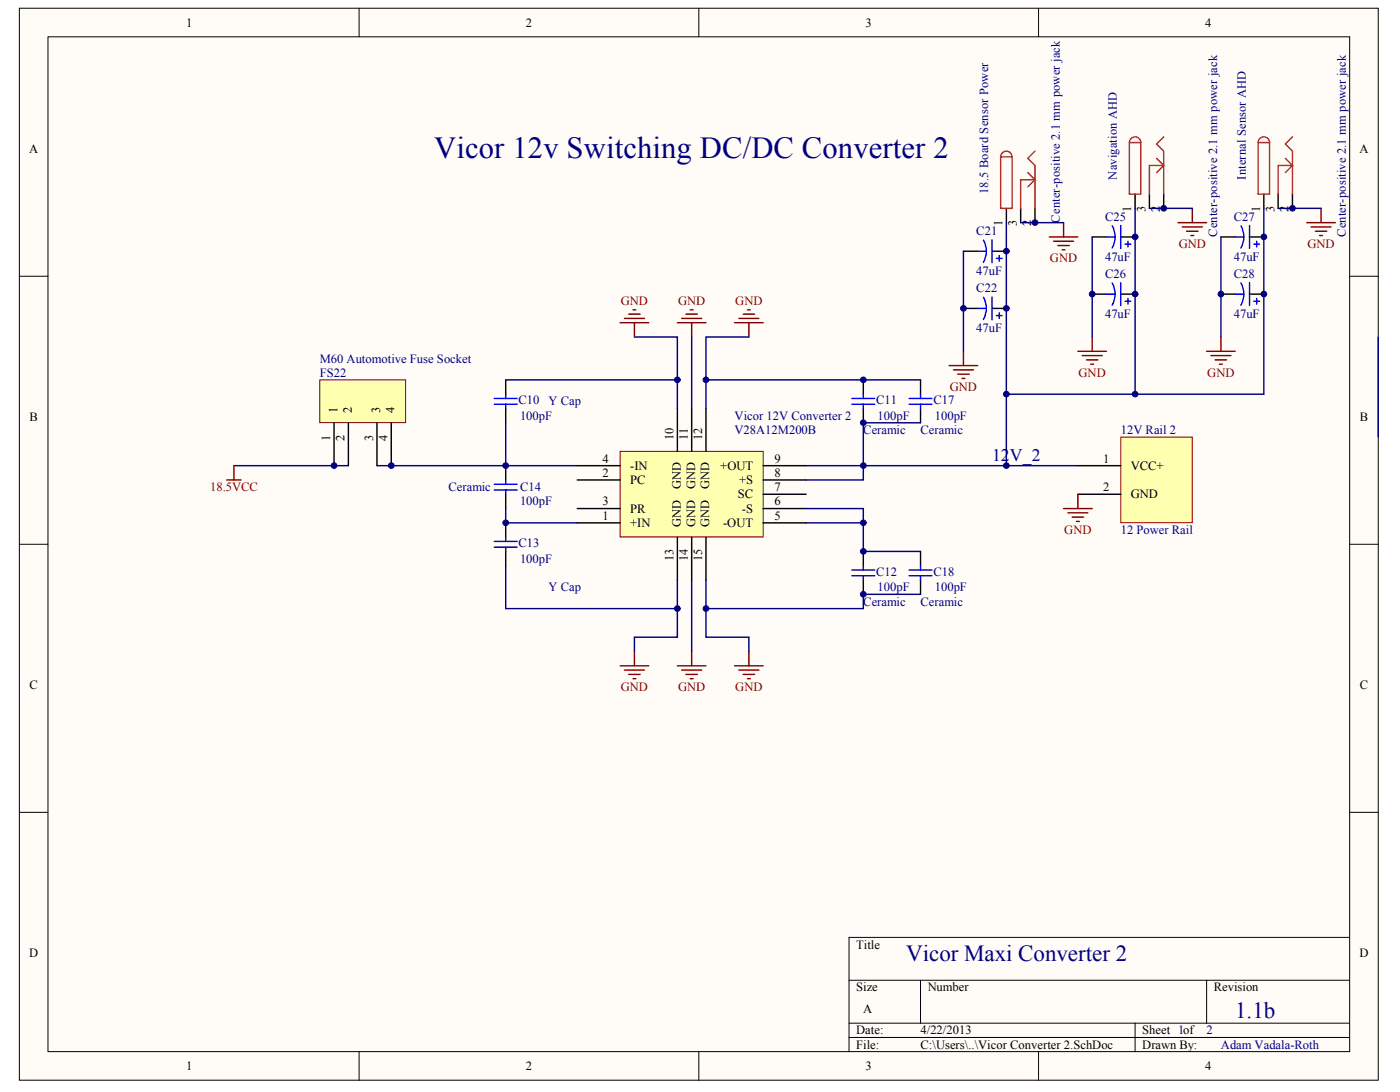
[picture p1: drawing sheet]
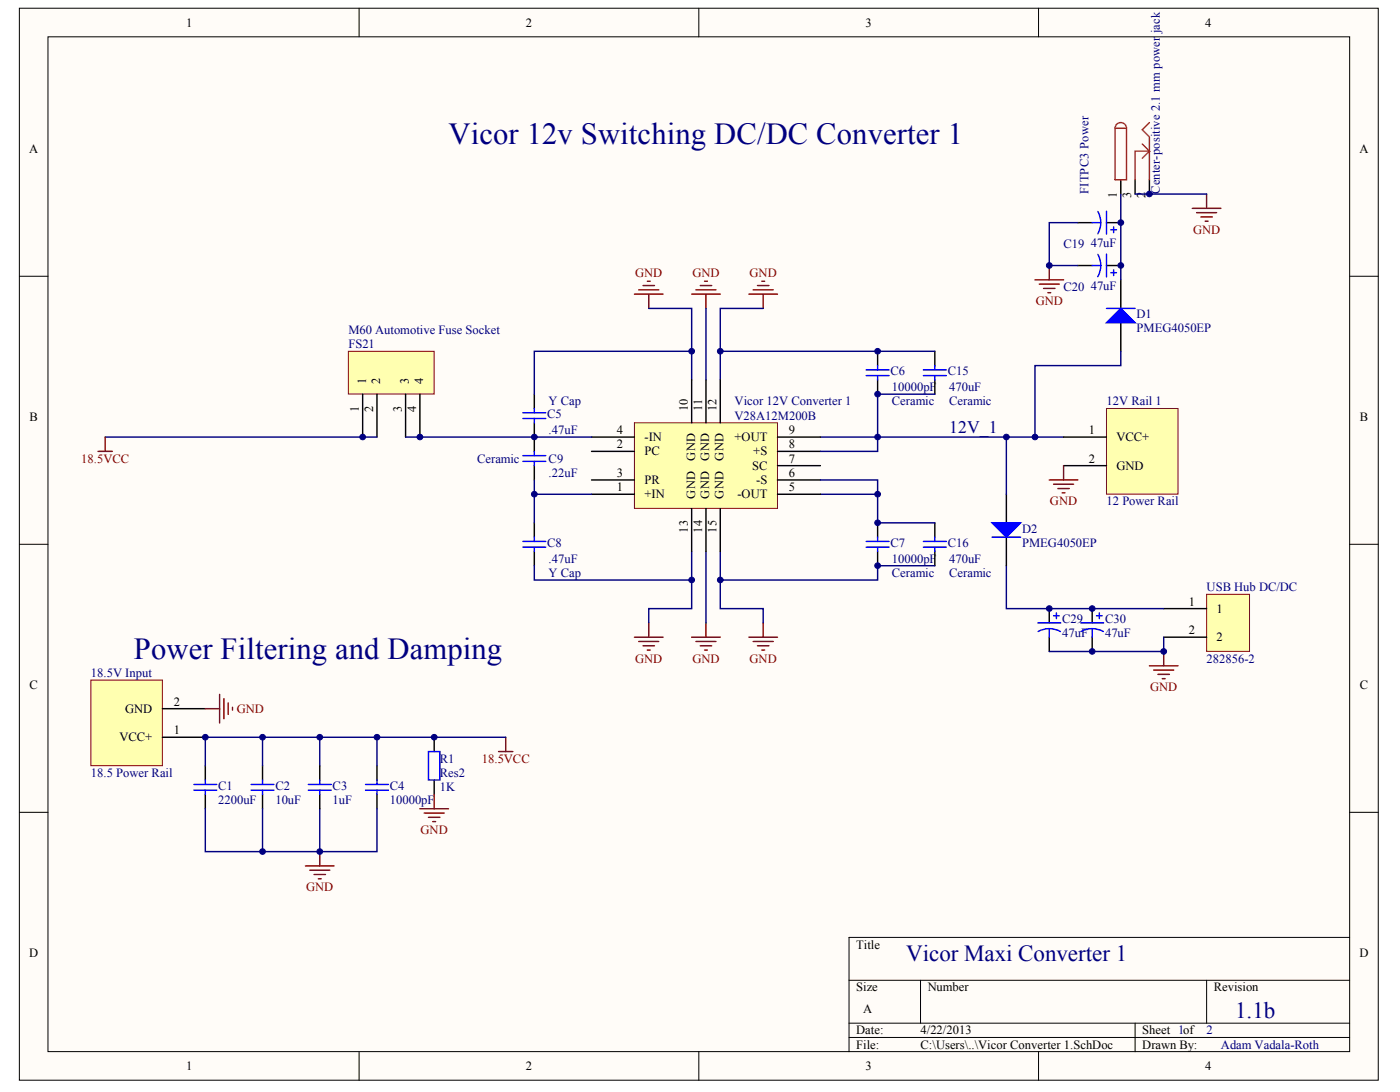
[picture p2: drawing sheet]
# Altium project Twelve Volt Supply Board.PrjPcb
2 sheets, 43 parts. Net scope: global (net labels, ports and power ports of the same name join across sheets).
Board file: Twelve Volt Supply Board.PcbDoc
Sheets:
  Vicor Converter 1.SchDoc
  Vicor Converter 2.SchDoc

## Sheet Vicor Converter 1.SchDoc: Vicor Maxi Converter 1
size A; DrawnBy: Adam Vadala-Roth; Revision: 1.1b; SheetNumber: 1; SheetTotal: 2

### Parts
12V_Rail_1  12 Power Rail  [Power Rail 12]
18.5V_Input  18.5 Power Rail  [Power Rail Pad]
C1  value 2200uF  [CAPPR5-12.5x40]
C2  value 10uF  [CAPPR2-5x11]
C3  value 1uF  [CAPPR2-5x11]
C4  value 10000pF  [CAPRD5-6.5x4.5]
C5  value .47uF  [CAPRD7.5-12x4.5]  (hidden comment: Cap)
C6  value 10000pF  [CAPRD7.5-12x4.5]  (hidden comment: Cap)
C7  value 10000pF  [CAPRD7.5-12x4.5]  (hidden comment: Cap)
C8  value .47uF  [CAPRD7.5-12x4.5]
C9  value .22uF  [Vicor AC CAP 0.22uF 250VAC]  (hidden comment: Cap)
C15  value 470uF  [CAPRD7.5-12x4.5]  (hidden comment: Cap)
C16  value 470uF  [CAPRD7.5-12x4.5]  (hidden comment: Cap)
C19  value 47uF  [CAPPR2.5-6.3x5]  (hidden comment: Cap Pol1)
C20  value 47uF  [CAPPR2.5-6.3x5]  (hidden comment: Cap Pol1)
C29  value 47uF  [CAPPR2.5-6.3x5]  (hidden comment: Cap Pol1)
C30  value 47uF  [CAPPR2.5-6.3x5]  (hidden comment: Cap Pol1)
D1  PMEG4050EP  [NXP Schottkey reverse]
D2  PMEG4050EP  [NXP Schottkey reverse]
FITPC3_Power  Center-positive 2.1 mm power jack  [PJ-102AH]
FS21  M60 Automotive Fuse Socket  [M60]
R1  Res2  value 1K  [AXIAL-0.4]
USB_Hub_DC/DC  282856-2  [282856-2]
Vicor_12V_Converter_1  V28A12M200B  [Vicor Maxi DC DC Converter]

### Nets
18.5VCC: 18.5V_Input.1(VCC+) C1.1 C2.1 C3.1 C4.1 FS21.1 FS21.2 R1.2
GND: 12V_Rail_1.2(GND) 18.5V_Input.2(GND) C1.2 C2.2 C3.2 C4.2 C5.2 C6.2 C7.1 C8.1 C15.2 C16.1 C19.2 C20.2 C29.2 C30.2 FITPC3_Power.2 FITPC3_Power.3 R1.1 USB_Hub_DC/DC.2 Vicor_12V_Converter_1.10(GND) Vicor_12V_Converter_1.11(GND) Vicor_12V_Converter_1.12(GND) Vicor_12V_Converter_1.13(GND) Vicor_12V_Converter_1.14(GND) Vicor_12V_Converter_1.15(GND)
Net12V_Rail_1_1: 12V_Rail_1.1(VCC+) C6.1 C15.1 D1.1(A) D2.1(A) Vicor_12V_Converter_1.8(+S) Vicor_12V_Converter_1.9(+OUT)
NetC5_1: C5.1 C9.2 FS21.3 FS21.4 Vicor_12V_Converter_1.4(-IN)
NetC7_2: C7.2 C16.2 Vicor_12V_Converter_1.5(-OUT) Vicor_12V_Converter_1.6(-S)
NetC8_2: C8.2 C9.1 Vicor_12V_Converter_1.1(+IN)
NetC19_1: C19.1 C20.1 D1.2(K) FITPC3_Power.1
NetC29_1: C29.1 C30.1 D2.2(K) USB_Hub_DC/DC.1

Not connected (* = marked no-connect by the designer): Vicor_12V_Converter_1 2(PC) 3(PR) 7(SC)

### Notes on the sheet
- Vicor 12v Switching DC/DC Converter 1
- (near C9) Ceramic
- (near C5) Y Cap
- Ceramic
- (near C15) 12V_1
- (near C15) Ceramic
- (near C8) Y Cap
- (near 18.5V_Input) Power Filtering and Damping

## Sheet Vicor Converter 2.SchDoc: Vicor Maxi Converter 2
size A; DrawnBy: Adam Vadala-Roth; Revision: 1.1b; SheetNumber: 1; SheetTotal: 2

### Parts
12V_Rail_2  12 Power Rail  [Power Rail 12]
18.5_Board_Sensor_Power  Center-positive 2.1 mm power jack  [PJ-102AH]
C10  value 100pF  [CAPRD7.5-12x4.5]  (hidden comment: Cap)
C11  value 100pF  [CAPRD7.5-12x4.5]  (hidden comment: Cap)
C12  value 100pF  [CAPRD7.5-12x4.5]  (hidden comment: Cap)
C13  value 100pF  [CAPRD7.5-12x4.5]  (hidden comment: Cap)
C14  value 100pF  [Vicor AC CAP 0.22uF 250VAC]  (hidden comment: Cap)
C17  value 100pF  [CAPRD7.5-12x4.5]  (hidden comment: Cap)
C18  value 100pF  [CAPRD7.5-12x4.5]  (hidden comment: Cap)
C21  value 47uF  [CAPPR2.5-6.3x5]  (hidden comment: Cap Pol1)
C22  value 47uF  [CAPPR2.5-6.3x5]  (hidden comment: Cap Pol1)
C25  value 47uF  [CAPPR2.5-6.3x5]  (hidden comment: Cap Pol1)
C26  value 47uF  [CAPPR2.5-6.3x5]  (hidden comment: Cap Pol1)
C27  value 47uF  [CAPPR2.5-6.3x5]  (hidden comment: Cap Pol1)
C28  value 47uF  [CAPPR2.5-6.3x5]  (hidden comment: Cap Pol1)
FS22  M60 Automotive Fuse Socket  [M60]
Internal_Sensor_AHD  Center-positive 2.1 mm power jack  [PJ-102AH]
Navigation_AHD  Center-positive 2.1 mm power jack  [PJ-102AH]
Vicor_12V_Converter_2  V28A12M200B  [Vicor Maxi DC DC Converter]

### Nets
18.5VCC: FS22.1 FS22.2
GND: 12V_Rail_2.2(GND) 18.5_Board_Sensor_Power.2 18.5_Board_Sensor_Power.3 C10.2 C11.2 C12.1 C13.1 C17.2 C18.1 C21.2 C22.2 C25.2 C26.2 C27.2 C28.2 Internal_Sensor_AHD.2 Internal_Sensor_AHD.3 Navigation_AHD.2 Navigation_AHD.3 Vicor_12V_Converter_2.10(GND) Vicor_12V_Converter_2.11(GND) Vicor_12V_Converter_2.12(GND) Vicor_12V_Converter_2.13(GND) Vicor_12V_Converter_2.14(GND) Vicor_12V_Converter_2.15(GND)
Net12V_Rail_2_1: 12V_Rail_2.1(VCC+) 18.5_Board_Sensor_Power.1 C11.1 C17.1 C21.1 C22.1 C25.1 C26.1 C27.1 C28.1 Internal_Sensor_AHD.1 Navigation_AHD.1 Vicor_12V_Converter_2.8(+S) Vicor_12V_Converter_2.9(+OUT)
NetC10_1: C10.1 C14.2 FS22.3 FS22.4 Vicor_12V_Converter_2.4(-IN)
NetC12_2: C12.2 C18.2 Vicor_12V_Converter_2.5(-OUT) Vicor_12V_Converter_2.6(-S)
NetC13_2: C13.2 C14.1 Vicor_12V_Converter_2.1(+IN)

Not connected (* = marked no-connect by the designer): Vicor_12V_Converter_2 2(PC) 3(PR) 7(SC)

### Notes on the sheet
- (near 18.5_Board_Sensor_Power) Vicor 12v Switching DC/DC Converter 2
- Y Cap
- Ceramic
- (near C17) Ceramic
- 12V_2
- (near C14) Ceramic
- (near C18) Ceramic

## Nets that join several sheets
18.5VCC: Vicor Converter 1 (8 pins), Vicor Converter 2 (FS22.1 FS22.2)
GND: Vicor Converter 1 (26 pins), Vicor Converter 2 (25 pins)
